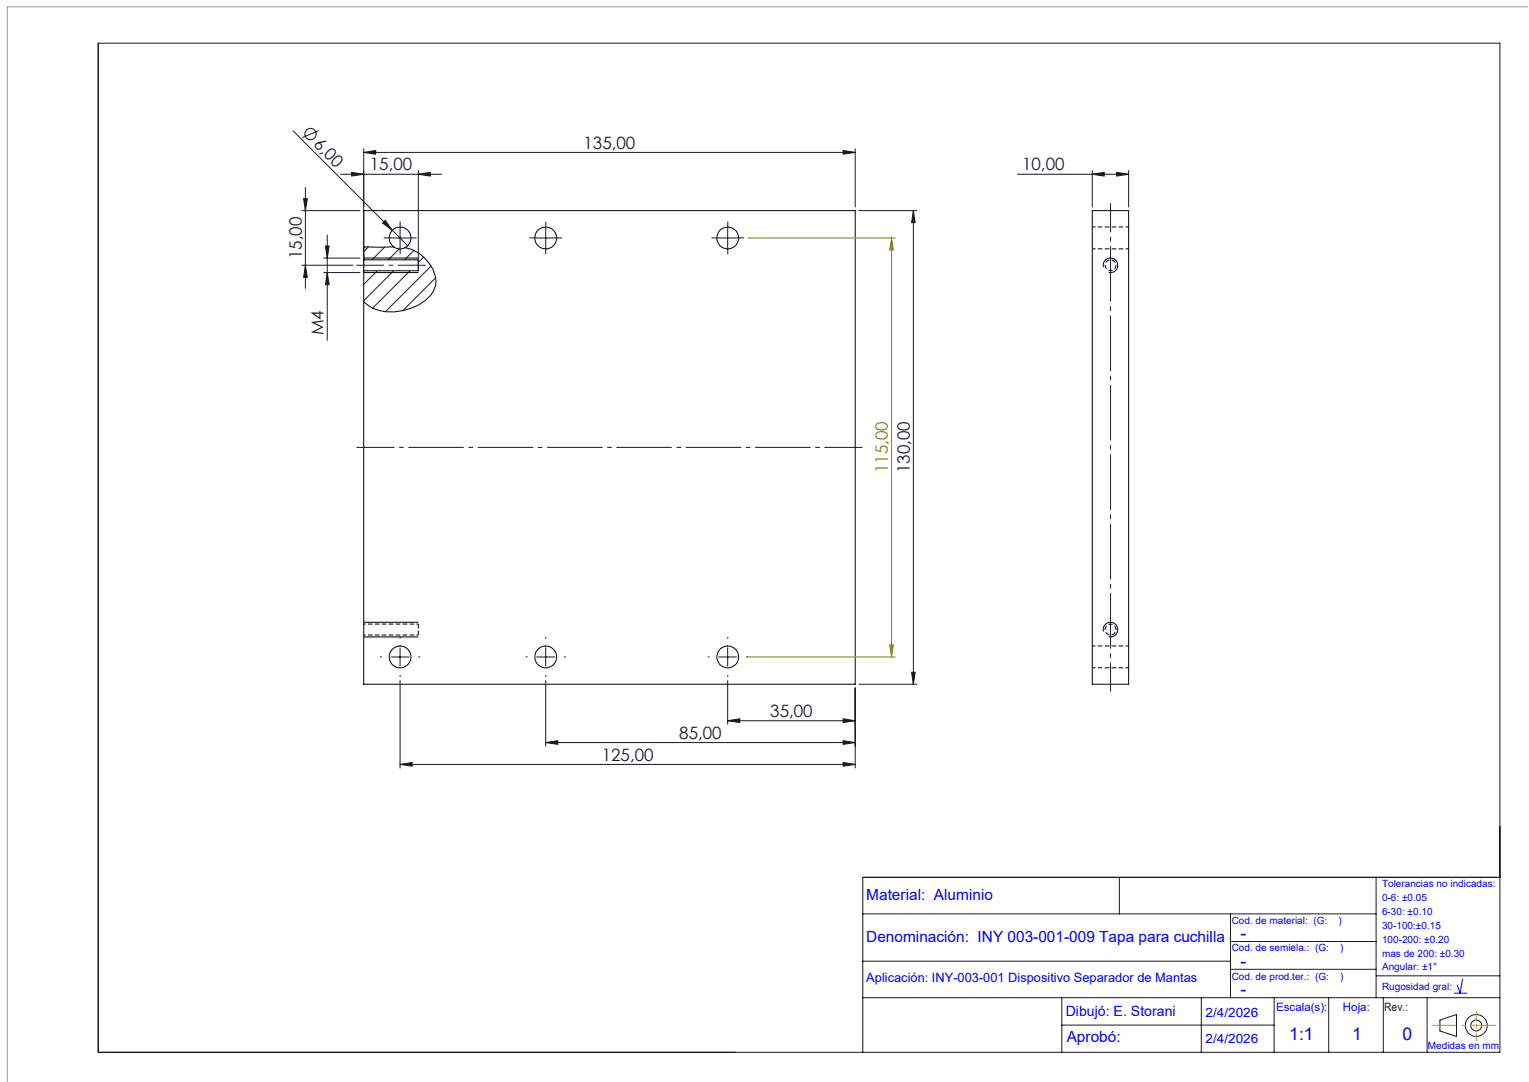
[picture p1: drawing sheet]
<svg xmlns="http://www.w3.org/2000/svg" width="420mm" height="297mm" viewBox="0 0 420 297" stroke-linecap="round" stroke-linejoin="round" font-family="sans-serif">
<path d="M114.9 174.3v-3" fill="none" stroke="#000" stroke-width=".27" stroke-dasharray="1.3 .6" stroke-dashoffset=".1" stroke-linecap="butt"/>
<path d="M99.9 67.8v3.5" fill="none" stroke="#000" stroke-width=".27" stroke-dasharray="1.3 .6" stroke-dashoffset="-.2" stroke-linecap="butt"/>
<path d="M99.9 174.3h15M114.9 171.3h-15" fill="none" stroke="#000" stroke-width=".27" stroke-dasharray="1.3 .6" stroke-dashoffset=".8" stroke-linecap="butt"/>
<g fill="none" stroke="#000" stroke-width=".27">
<path d="M300 57.8h10v130h-10zM99.9 71.3v3M99.9 71.3v-13.5h135v130h-135v-113.5M99.9 71.3h15v3h-15M99.9 70.8h15M99.9 74.8h15M108.2 67.8a2.99 2.99 0 0 1-.5-4.6 2.99 2.99 0 0 1 4.6 .3 2.99 2.99 0 0 1-1 4.5M108.2 67.8h-8.3M108.2 67.8a2.86 2.86 0 0 0 3.1 .2M111.3 68a10.6 10.6 0 0 1 8.5 9.2 6.8 6.8 0 0 1-3 5.3 14.2 14.2 0 0 1-15.6 1.4l-1.3-1M303.1 73.3a2 2 0 0 1 1.8-2.5 2 2 0 0 1 2.1 2.2 2 2 0 0 1-2.5 1.8M99.9 170.8h15"/>
<path d="M99.9 174.8h15M303.1 173.4a2 2 0 0 1 1.8-2.6 2 2 0 0 1 2.1 2.2 2 2 0 0 1-2.5 1.8"/>
<circle cx="149.9" cy="65.3" r="3"/>
<circle cx="199.9" cy="65.3" r="3"/>
<circle cx="109.9" cy="180.3" r="2.99"/>
<circle cx="149.9" cy="180.3" r="3"/>
<circle cx="199.9" cy="180.3" r="2.99"/>
</g>
<g fill="none" stroke="#191924" stroke-width=".27">
<path d="M27 11.8h385v277.1h-385zM80.5 35.9l27.3 27.3M87.5 35.9l-4.4 1.8M82.9 57.8h16M83.4 54.5h1l-.5 3.3zM83.9 51.5v27.7M93.6 47.8h27.6M96.6 47.3l3.3 .5-3.3 .5zM99.9 41.8l3.3-.5v1zM99.9 40.8v33M99.9 41.8h135M114.9 47.8l3.3-.5v1z"/>
<path d="M114.9 46.8v27M231.6 41.3l3.3 .5-3.3 .5zM234.9 40.8v16M235.9 57.8h16M250.9 57.8l.5 3.3h-1zM250.9 57.8v130M279.5 47.8h30.5M300 47.8l3.3-.5v1zM300 46.8v10M306.7 47.3l3.3 .5-3.3 .5zM310 46.8v10M82.9 72.8h14"/>
<path d="M83.9 72.8l.5 3.3h-1zM88.9 74.8h10M88.9 70.8h10M89.4 67.5h1l-.5 3.3zM89.9 74.8l.5 3.3h-1zM89.9 64.5v28.9M101.2 67.8l-1.3 1.3M103.6 74.3l-3.7 3.8M105.7 67.8l-3.5 3.5M105.8 60.5l2 2.7-2.7-2zM107.4 65.3h5M107.8 63.2l4.2 4.2"/>
<path d="M108.1 74.3l-8.2 8.2M109.6 68.3l-3 3M109.9 62.8v5M112.6 74.3l-10.3 10.3M113.7 68.8l-2.6 2.5M116.4 70.6l-1.5 1.4M118.4 73l-12.5 12.5M119.7 76.2l-9.1 9.1M147.4 65.3h5M149.9 62.8v5M197.4 65.3h5M199.9 62.8v5"/>
<path d="M109.9 177.8v5M149.9 177.8v5M199.9 177.8v5M107.4 180.3h5M109.9 186.8v24M147.4 180.3h5M149.9 186.8v18M197.4 180.3h5M199.9 197.8l3.3-.5v1zM199.9 186.8v12M199.9 197.8h35M231.6 197.3l3.3 .5-3.3 .5z"/>
<path d="M234.9 188.8v22M235.9 187.8h16M250.4 184.5h1l-.5 3.3zM109.9 209.8l3.3-.5v1zM109.9 209.8h125M149.9 203.8l3.3-.5v1zM149.9 203.8h85M231.6 203.3l3.3 .5-3.3 .5zM231.6 209.3l3.3 .5-3.3 .5zM237 250.9h141M307.5 240.8v10.1M338 250.9v23"/>
<path d="M338 258.4h40M378 240.8v33.1M412 240.8h-175v48.1M237 263.8h101M237 273.9h175M291.7 273.9v15M330 273.9v15M338 266.1h40M350 273.9v15M365 273.9v15M378 267.9h34M380 273.9v15"/>
<path d="M392 273.9v15M395.5 280l4.6-1.5v6l-4.6-1.5zM291.7 281.4h58.3"/>
<circle cx="85.3" cy="36.8" r="1.56"/>
<circle cx="405.5" cy="281.5" r="1.49"/>
<circle cx="405.5" cy="281.5" r="3"/>
</g>
<path d="M305.1 74.3a1.5 1.5 0 0 1-1.4-2.1 1.5 1.5 0 0 1 2.5-.4 1.5 1.5 0 0 1-.7 2.4l-.4 .1M305.1 171.3a1.5 1.5 0 0 1 1.3 2.1 1.5 1.5 0 0 1-2.5 .4 1.5 1.5 0 0 1 .7-2.4l.5-.1" fill="none" stroke="#000" stroke-width=".27" stroke-dasharray="1.3 .6" stroke-dashoffset=".7" stroke-linecap="butt"/>
<path d="M300.1 68.3h10M310.1 62.3h-10M310.1 177.3h-10M300.1 183.3h10" fill="none" stroke="#000" stroke-width=".27" stroke-dasharray="1.3 .6" stroke-dashoffset=".4" stroke-linecap="butt"/>
<path d="M205.4 65.3h40.5M244.9 65.3l.5 3.3h-1zM244.9 65.3v115M244.4 177h1l-.5 3.3zM205.4 180.3h40.5" fill="none" stroke="#808000" stroke-width=".27"/>
<path d="M97.9 72.8h19" fill="none" stroke="#191924" stroke-width=".27" stroke-dasharray="15.2 1.3 1.3 1.3" stroke-dashoffset="7.6" stroke-linecap="butt"/>
<path d="M97.9 122.8h139" fill="none" stroke="#191924" stroke-width=".27" stroke-dasharray="15.2 1.3 1.3 1.3" stroke-dashoffset="4.8" stroke-linecap="butt"/>
<path d="M305.1 189.8v-134" fill="none" stroke="#191924" stroke-width=".27" stroke-dasharray="15.2 1.3 1.3 1.3" stroke-dashoffset="7.3" stroke-linecap="butt"/>
<path d="M405.5 277.6v8.2" fill="none" stroke="#ff8000" stroke-width=".27" stroke-dasharray="15.2 1.3 1.3 1.3" stroke-dashoffset="13.1" stroke-linecap="butt"/>
<path d="M393.3 281.5h17.7" fill="none" stroke="#ff8000" stroke-width=".27" stroke-dasharray="15.2 1.3 1.3 1.3" stroke-dashoffset="8.3" stroke-linecap="butt"/>
<g fill="none" stroke="#191924" stroke-width=".27" stroke-dasharray="15.2 1.3 1.3 1.3" stroke-linecap="butt">
<path d="M107.4 65.3h-2M109.9 62.8v-2M109.9 67.8v2M112.4 65.3h2M147.4 65.3h-2M149.9 62.8v-2M149.9 67.8v2M152.4 65.3h2M197.4 65.3h-2M199.9 62.8v-2M199.9 67.8v2M202.4 65.3h2"/>
<path d="M109.9 175.3v-.5M149.9 175.3v-.5M199.9 175.3v-.5M104.9 180.3h-.5M109.9 185.3v.5M114.9 180.3h.5M144.9 180.3h-.5M149.9 185.3v.5M154.9 180.3h.5M194.9 180.3h-.5M199.9 185.3v.5M204.9 180.3h.5"/>
</g>
<path d="M419.7 1.9h-417.7v295" fill="none" stroke="#9a9a9a" stroke-width=".27"/>
<path d="M399.5 272.6h3.4M401.7 268.7l-.6 3.9-.8-2.2" fill="none" stroke="#00f" stroke-width=".27"/>
<path d="M244.9 65.3l.5 3.3h-1zM244.4 177h1l-.5 3.3z" fill="#808000"/>
<g fill="#191924">
<path d="M105.8 60.5l2 2.7-2.7-2z"/>
<path d="M96.6 47.3l3.3 .5-3.3 .5zM114.9 47.8l3.3-.5v1z"/>
<path d="M149.9 203.8l3.3-.5v1zM231.6 203.3l3.3 .5-3.3 .5zM109.9 209.8l3.3-.5v1zM231.6 209.3l3.3 .5-3.3 .5z"/>
<path d="M231.6 41.3l3.3 .5-3.3 .5zM99.9 41.8l3.3-.5v1zM231.6 197.3l3.3 .5-3.3 .5zM199.9 197.8l3.3-.5v1z"/>
<path d="M89.9 74.8l.5 3.3h-1zM89.4 67.5h1l-.5 3.3z"/>
<path d="M250.4 184.5h1l-.5 3.3zM250.9 57.8l.5 3.3h-1zM83.9 72.8l.5 3.3h-1zM83.4 54.5h1l-.5 3.3z"/>
<path d="M300 47.8l3.3-.5v1zM306.7 47.3l3.3 .5-3.3 .5z"/>
</g>
<g font-size="4.8" fill="#00f">
<text x="340.8" y="257.8">-</text>
<text x="340.8" y="265.4">-</text>
<text x="340.8" y="273.2">-</text>
<text x="354.2" y="285.4">1:1</text>
<text x="371.4" y="285.4">1</text>
<text x="385.2" y="285.4">0</text>
</g>
<g font-size="4.7" fill="#191924">
<text x="85.9" y="39.8" transform="rotate(45 85.9 39.8)">6,00</text>
<text x="160.3" y="40.8">135,00</text>
<text x="101.6" y="46.8">15,00</text>
<text x="280.8" y="46.8">10,00</text>
<text x="82.9" y="71.1" transform="rotate(-90 82.9 71.1)">15,00</text>
<text x="88.9" y="92.1" transform="rotate(-90 88.9 92.1)">M4</text>
<text x="249.9" y="129.9" transform="rotate(-90 249.9 129.9)">130,00</text>
<text x="211.6" y="196.8">35,00</text>
<text x="186.6" y="202.8">85,00</text>
<text x="165.3" y="208.8">125,00</text>
</g>
<text font-size="4.7" fill="#808000" x="243.9" y="129.9" transform="rotate(-90 243.9 129.9)">115,00</text>
<g font-size="4.2" fill="#00f">
<text x="238" y="247">Material: Aluminio</text>
<text x="238" y="258.5">Denominación: INY 003-001-009 Tapa para cuchilla</text>
<text x="293" y="286">Aprobó:</text>
</g>
<text font-size="3.9" fill="#00f" x="292.8" y="279">Dibujó: E. Storani</text>
<g font-size="3.5" fill="#00f">
<text x="238" y="269.5">Aplicación: INY-003-001 Dispositivo Separador de Mantas</text>
<text x="331.2" y="279.1">2/4/2026</text>
<text x="331.2" y="286.3">2/4/2026</text>
</g>
<g font-size="3.2" fill="#00f">
<text x="350.5" y="277.5">Escala(s):</text>
<text x="368.9" y="277.5">Hoja:</text>
</g>
<text font-size="3.2" fill="#191924" x="380.2" y="277.6">Rev.:</text>
<g font-size="2.7" fill="#00f">
<text x="379.6" y="243.6">Tolerancias no indicadas:</text>
<text x="379.6" y="247.4">0-6: ±0.05</text>
<text x="379.6" y="251.2">6-30: ±0.10</text>
<text x="338.3" y="253.6">Cod. de material: (G:</text>
<text x="367.7" y="253.6">)</text>
<text x="379.6" y="255">30-100:±0.15</text>
<text x="338.3" y="261.2">Cod. de semiela.: (G:</text>
<text x="368.1" y="261.2">)</text>
<text x="379.6" y="258.8">100-200: ±0.20</text>
<text x="379.6" y="262.6">mas de 200: ±0.30</text>
<text x="338.3" y="269">Cod. de prod.ter.: (G:</text>
<text x="368.1" y="269">)</text>
<text x="379.6" y="266.4">Angular: ±1°</text>
<text x="379.6" y="271.8">Rugosidad gral:</text>
<text x="392.2" y="288">Medidas en mm</text>
</g>
</svg>
